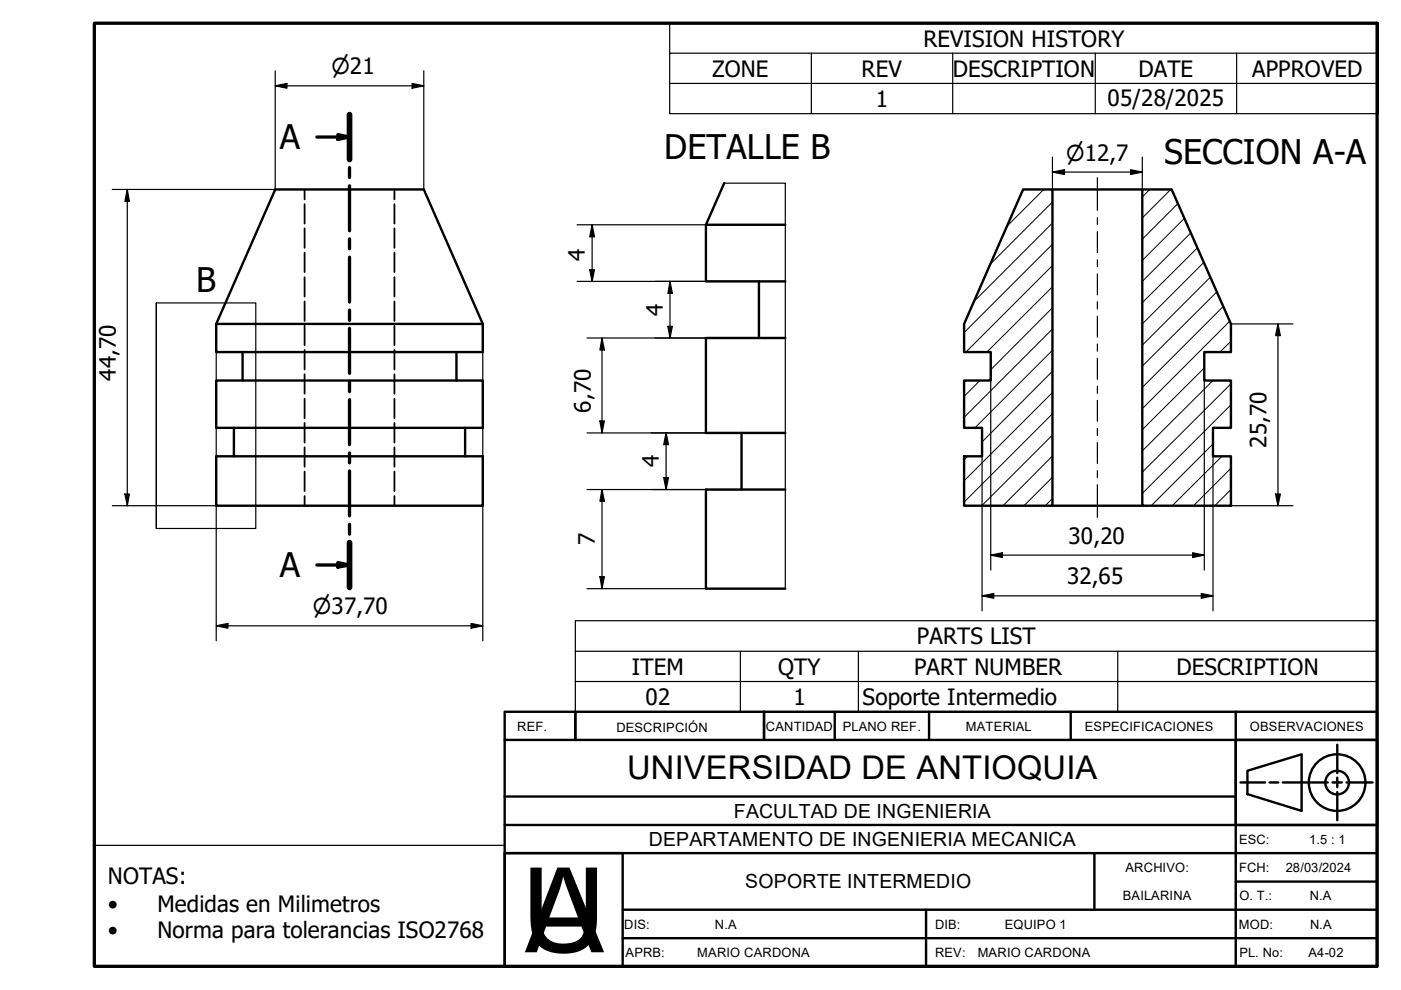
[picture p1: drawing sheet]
<svg xmlns="http://www.w3.org/2000/svg" width="297mm" height="210mm" viewBox="0 0 297 210" stroke-linecap="round" stroke-linejoin="round" font-family="sans-serif">
<!-- layer: Hatch (ISO) -->
<g fill="none" stroke="#000" stroke-width=".21">
<path d="M221.3 40.2l-7.8 7.8M223.1 56.3l-18.3 18.3M223.1 51.8l-18.7 18.7M223.1 47.3l-16.7 16.7M223.1 42.8l-13.1 13.2M243.8 40.2l-1.6 1.6M248.2 40.2l-6 6M249.7 43.2l-7.5 7.5M251.1 46.3l-8.9 8.9M252.5 49.4l-10.3 10.3M253.9 52.5l-11.7 11.7M255.2 55.7l-13 13"/>
<path d="M256.6 58.8l-14.4 14.4M223.1 78.7l-14.9 15M223.1 74.3l-16.4 16.4M223.1 69.8l-18.7 18.7M223.1 65.2l-13 13.2M223.1 60.8l-13.9 13.8M255.3 78l-13.1 13.1M258 61.9l-15.8 15.7M259.3 65l-17.1 17.1M260.7 68.1l-18.5 18.5M261 72.4l-2.4 2.2M205.2 96.7l-.8 .8"/>
<path d="M207.8 80.7l-3.4 3.3M223.1 96.7l-10.4 10.5M223.1 92.2l-14.9 15M223.1 87.7l-18.7 18.8M223.1 83.2l-18.7 18.8M257.2 94.1l-13.1 13.1M257.2 80.7l-15 14.9M259.1 96.7l-10.6 10.5M261 99.3l-8 7.9M261 90.3l-.5 .4M261 85.8l-18.8 18.8M261 81.4l-18.8 18.7"/>
<path d="M223.1 105.7l-1.5 1.5M223.1 101.2l-6 6M261 103.8l-3.4 3.4"/>
</g>
<!-- layer: Hidden (ISO) -->
<g fill="none" stroke="#000" stroke-width=".38">
<path d="M64.6 40.2v2.1M64.6 43.3v4.1M64.6 48.4v4.1M64.6 53.6v4.1M64.6 58.8v4.1M83.6 40.2v2.1M83.6 43.3v4.1M83.6 48.4v4.1M83.6 53.6v4.1M83.6 58.8v4.1M64.6 63.9v4.1M64.6 69.1v4.1"/>
<path d="M64.6 74.2v4.1M64.6 79.3v4.2M83.6 63.9v4.1M83.6 69.1v4.1M83.6 74.2v4.1M83.6 79.3v4.2M64.6 84.6v4.1M64.6 89.7v4.1M64.6 94.8v4.2M64.6 100v4.1M83.6 84.6v4.1M83.6 89.7v4.1"/>
<path d="M83.6 94.8v4.2M83.6 100v4.1M64.6 105.2v2M83.6 105.2v2"/>
</g>
<!-- layer: Visible (ISO) -->
<g fill="none" stroke="#000" stroke-width=".51">
<path d="M153.5 38.8l-3.8 8.9h16.8M58.4 40.2h31.5l12.5 28.5h-56.6zM149.7 47.7v12h16.8M160.9 59.7v12M216.9 40.2h6.2v67h-18.7v-10.5h3.8v-6h-3.8v-10h5.7v-6.1h-5.7v-5.9zM223.1 40.2h19.1M242.2 40.2h6.2l12.6 28.5v5.9h-5.7v6.1h5.7v10h-3.8v6h3.8v10.5h-18.8zM45.8 68.7v5.9h56.6v-5.9M51.4 74.6v6.1M96.8 74.6v6.1M166.5 71.7h-16.8v20.1h16.8M45.8 80.7h56.6v10h-56.6z"/>
<path d="M45.8 96.7h56.6v10.5h-56.6zM49.6 90.7v6M98.6 90.7v6M157.2 91.8v12M166.5 103.8h-16.8v21h16.8M223.1 107.2h19.1"/>
</g>
<!-- layer: Break Line (ISO) -->
<path d="M153.5 38.8h13v86" fill="none" stroke="#000" stroke-width=".25"/>
<!-- layer: Section Line (ISO) -->
<g fill="none" stroke="#000" stroke-width=".7">
<path d="M67.2 29.1h6.9M71.6 28.5l2.5 .6-2.5 .5zM74.1 24.3v9.5M74.1 35.5v2.1M74.1 39.4v9.5M74.1 50.6v2.1M74.1 54.5v9.5M74.1 65.8v2.1M74.1 69.6v9.6M74.1 80.9v2.1M74.1 84.7v9.6M74.1 96v2.1"/>
<path d="M74.1 99.9v9.5M67.2 119.8h6.9M71.6 119.3l2.5 .5-2.5 .4zM74.1 111.2v2.1M74.1 115v9.6"/>
</g>
<path d="M74.1 24.3v9.5M74.1 115v9.6" fill="none" stroke="#000" stroke-width="1.2"/>
<path d="M71.6 28.5l2.5 .6-2.5 .5zM71.6 119.3l2.5 .5-2.5 .4z" fill="#000"/>
<!-- layer: Detail Boundary (ISO) -->
<path d="M33.1 64.2v47.8v-47.8h21.1v47.8h-21.1" fill="none" stroke="#000" stroke-width=".25"/>
<!-- layer: Symbol (ISO) -->
<g fill="none" stroke="#000" stroke-width=".25">
<path d="M142 11.3v-6.4h150.2v6.4M142 17.7h150.2M172 11.3v12.8M202 11.3v12.8M232.2 11.3v12.8M262.2 11.3v12.8M292.2 11.3h-150.2v6.4M292.2 11.3v12.8h-150.2v-6.4M122 138.1v-6.5h170v6.5M122 138.1h170v6.4M122 138.1v12.8h170v-6.4M157 138.1v12.8"/>
<path d="M182 138.1v12.8M237 138.1v12.8M122 144.5h170"/>
</g>
<!-- layer: Border (ISO) -->
<path d="M20 4.9h272v200h-272z" fill="none" stroke="#000" stroke-width=".7"/>
<!-- layer: Title (ISO) -->
<g fill="none" stroke="#000" stroke-width=".51">
<path d="M107 150.9h185v54h-185zM107 156.9h185M122 150.9v6M162 150.9v6M177 150.9v6M197 150.9v6M227 150.9v6M262 156.9h30v18h-30zM262 150.9v54M283.5 157.9v6M107 168.9h155M107 174.9h185"/>
<path d="M263 165.9h5.2M264.5 163.4l11.5-3.5v12l-11.5-3.5zM269.2 165.9h1.8M272 165.9h9.5M282.5 165.9h2M283.5 164.9v2M283.5 167.9v6M285.5 165.9h5.5M107 180.9h185M132 198.9h160M132 192.9h160M196.3 192.9v12"/>
<path d="M232 180.9v12M262 186.9h30M107 204.9v-24h25v24"/>
<circle cx="283.5" cy="165.9" r="6"/>
<circle cx="283.5" cy="165.9" r="2.51"/>
</g>
<!-- layer: Sketch Geometry (ISO) -->
<path d="M19.7 179.2h87.4" fill="none" stroke="#000" stroke-width=".25"/>
<!-- layer: Dimension (ISO) -->
<g fill="none" stroke="#000" stroke-width=".25">
<path d="M58.4 18.2l2.4-.5v1zM58.4 15v25.2h-34.6M58.4 18.2h31.5M87.4 17.7l2.5 .5-2.5 .5zM89.9 15v25.2M223.1 36.5l2.6-.5v1zM223.1 36.5h19.1M223.1 33.3v6.9M239.7 36l2.5 .5-2.5 .5zM242.2 33.3v6.9M27 40.2l.4 2.5h-.9zM27 40.2v67"/>
<path d="M122.4 59.7h38.5M122.4 47.7h27.3M125 57.2h1l-.5 2.5zM125.5 47.7l.5 2.5h-1zM125.5 47.7v12M142 59.7l.6 2.5h-1zM142 59.7v12M45.8 68.7v67.2M102.4 68.7v67.2M124.5 71.7h36.4M127.6 71.7l.5 2.5h-.9zM127.6 71.7v20.1"/>
<path d="M141.6 69.2h1l-.6 2.5zM261 68.7h13.1M271 68.7l.5 2.5h-1.1zM271 68.7v38.5M124.5 91.8h32.7M127.2 89.3h.9l-.5 2.5zM141.2 91.8l.5 2.5h-1zM141.2 91.8v12M208.2 96.7v32.8M210.1 80.7v40.2M255.3 80.7v40.2M257.2 96.7v32.8"/>
<path d="M23.8 107.2h22M26.5 104.7h.9l-.4 2.5zM124.5 103.8h32.7M127.6 103.8l.5 2.5h-.9zM127.6 103.8v21M140.7 101.3h1l-.5 2.5zM210.1 117.7l2.4-.5v1zM210.1 117.7h45.2M252.9 117.2l2.4 .5-2.4 .5zM261 107.2h13.1M270.4 104.7h1.1l-.5 2.5zM45.8 132.7l2.5-.5v1z"/>
<path d="M45.8 132.7h56.6M99.9 132.2l2.5 .5-2.5 .5zM124.5 124.8h25.2M127.2 122.3h.9l-.5 2.5zM208.2 126.3l2.5-.5v1zM208.2 126.3h49M254.7 125.8l2.5 .5-2.5 .5z"/>
</g>
<g fill="#000">
<path d="M58.4 18.2l2.4-.5v1zM87.4 17.7l2.5 .5-2.5 .5zM223.1 36.5l2.6-.5v1zM239.7 36l2.5 .5-2.5 .5zM27 40.2l.4 2.5h-.9zM125 57.2h1l-.5 2.5zM125.5 47.7l.5 2.5h-1zM127.6 71.7l.5 2.5h-.9zM141.6 69.2h1l-.6 2.5zM142 59.7l.6 2.5h-1zM271 68.7l.5 2.5h-1.1zM127.2 89.3h.9l-.5 2.5z"/>
<path d="M141.2 91.8l.5 2.5h-1zM26.5 104.7h.9l-.4 2.5zM127.6 103.8l.5 2.5h-.9zM140.7 101.3h1l-.5 2.5zM210.1 117.7l2.4-.5v1zM252.9 117.2l2.4 .5-2.4 .5zM270.4 104.7h1.1l-.5 2.5zM45.8 132.7l2.5-.5v1zM99.9 132.2l2.5 .5-2.5 .5zM127.2 122.3h.9l-.5 2.5zM208.2 126.3l2.5-.5v1zM254.7 125.8l2.5 .5-2.5 .5z"/>
</g>
<!-- layer: Centerline (ISO) -->
<g fill="none" stroke="#000" stroke-width=".25">
<path d="M232.7 37.7v6.9M232.7 46.1v1.5M232.7 49.1v4.5M232.7 55.1v1.5M232.7 58.1v4.4M232.7 64v1.5M232.7 67v4.5M232.7 72.9v1.6M232.7 76v4.4M232.7 81.9v1.5M232.7 84.9v4.4M232.7 90.8v1.6"/>
<path d="M232.7 93.8v4.5M232.7 99.8v1.5M232.7 102.8v6.9"/>
</g>
<g font-size="25.1">
<text x="110.5" y="201.9">U</text>
<text x="111.3" y="201.9">A</text>
</g>
<g font-size="7.2">
<text x="59.3" y="31.7">A</text>
<text x="140.8" y="33.8">DETALLE B</text>
<text x="246.8" y="34.8">SECCION A-A</text>
<text x="41.6" y="61.9">B</text>
<text x="59.3" y="122.4">A</text>
</g>
<text font-size="6.9" x="133" y="165.3">UNIVERSIDAD DE ANTIOQUIA</text>
<g font-size="4.8">
<text x="195.8" y="9.9">REVISION HISTORY</text>
<text x="151" y="16.2">ZONE</text>
<text x="182.7" y="16.2">REV</text>
<text x="202" y="16.2">DESCRIPTION</text>
<text x="241.4" y="16.2">DATE</text>
<text x="265.5" y="16.2">APPROVED</text>
<text x="185.7" y="22.6">1</text>
<text x="234.8" y="22.4">05/28/2025</text>
<text x="124" y="55.3" transform="rotate(-90 124 55.3)">4</text>
<text x="140.5" y="67" transform="rotate(-90 140.5 67)">4</text>
<text x="24.6" y="80.7" transform="rotate(-90 24.6 80.7)">44,70</text>
<text x="125.3" y="87.5" transform="rotate(-90 125.3 87.5)">6,70</text>
<text x="268.5" y="94.9" transform="rotate(-90 268.5 94.9)">25,70</text>
<text x="139.7" y="99.1" transform="rotate(-90 139.7 99.1)">4</text>
<text x="126.1" y="115.6" transform="rotate(-90 126.1 115.6)">7</text>
<text x="226.6" y="115.3">30,20</text>
<text x="226.3" y="123.9">32,65</text>
<text x="194.4" y="136.6">PARTS LIST</text>
<text x="134" y="143">ITEM</text>
<text x="165" y="143">QTY</text>
<text x="193.8" y="143">PART NUMBER</text>
<text x="249.4" y="143">DESCRIPTION</text>
<text x="136.8" y="149.5">02</text>
<text x="168.2" y="149.5">1</text>
<text x="182.9" y="149.5">Soporte Intermedio</text>
<text x="22.9" y="187.5">NOTAS:</text>
<text x="22.9" y="193.3">•</text>
<text x="33.4" y="193.3">Medidas en Milimetros</text>
<text x="22.9" y="199">•</text>
<text x="33.4" y="199">Norma para tolerancias ISO2768</text>
</g>
<g font-size="4.6">
<text x="70.3" y="15.8">⌀21</text>
<text x="226.1" y="34.1">⌀12,7</text>
<text x="66.4" y="130.3">⌀37,70</text>
</g>
<g font-size="4.1">
<text x="155.6" y="173.4">FACULTAD DE INGENIERIA</text>
<text x="137.5" y="179.4">DEPARTAMENTO DE INGENIERIA MECANICA</text>
<text x="158" y="188.4">SOPORTE INTERMEDIO</text>
</g>
<g font-size="2.7">
<text x="109.7" y="154.9">REF.</text>
<text x="130.7" y="155.2">DESCRIPCIÓN</text>
<text x="162.4" y="154.9">CANTIDAD</text>
<text x="178.7" y="154.9">PLANO REF.</text>
<text x="204.8" y="154.9">MATERIAL</text>
<text x="230" y="154.9">ESPECIFICACIONES</text>
<text x="265" y="154.9">OBSERVACIONES</text>
<text x="262.7" y="178.9">ESC:</text>
<text x="277.6" y="178.9">1.5 : 1</text>
<text x="238.6" y="184.9">ARCHIVO:</text>
<text x="262.7" y="184.9">FCH:</text>
<text x="272.6" y="184.9">28/03/2024</text>
<text x="238.1" y="190.9">BAILARINA</text>
<text x="262.8" y="190.9">O. T.:</text>
<text x="277.7" y="190.9">N.A</text>
<text x="132.3" y="196.9">DIS:</text>
<text x="151.6" y="196.9">N.A</text>
<text x="198.2" y="196.9">DIB:</text>
<text x="213" y="196.9">EQUIPO 1</text>
<text x="262.6" y="196.9">MOD:</text>
<text x="277.7" y="196.9">N.A</text>
<text x="132.6" y="202.9">APRB:</text>
<text x="147.8" y="202.9">MARIO CARDONA</text>
<text x="198.2" y="202.9">REV:</text>
<text x="207.3" y="202.9">MARIO CARDONA</text>
<text x="262.8" y="203">PL. No:</text>
<text x="277.4" y="203">A4-02</text>
</g>
</svg>
